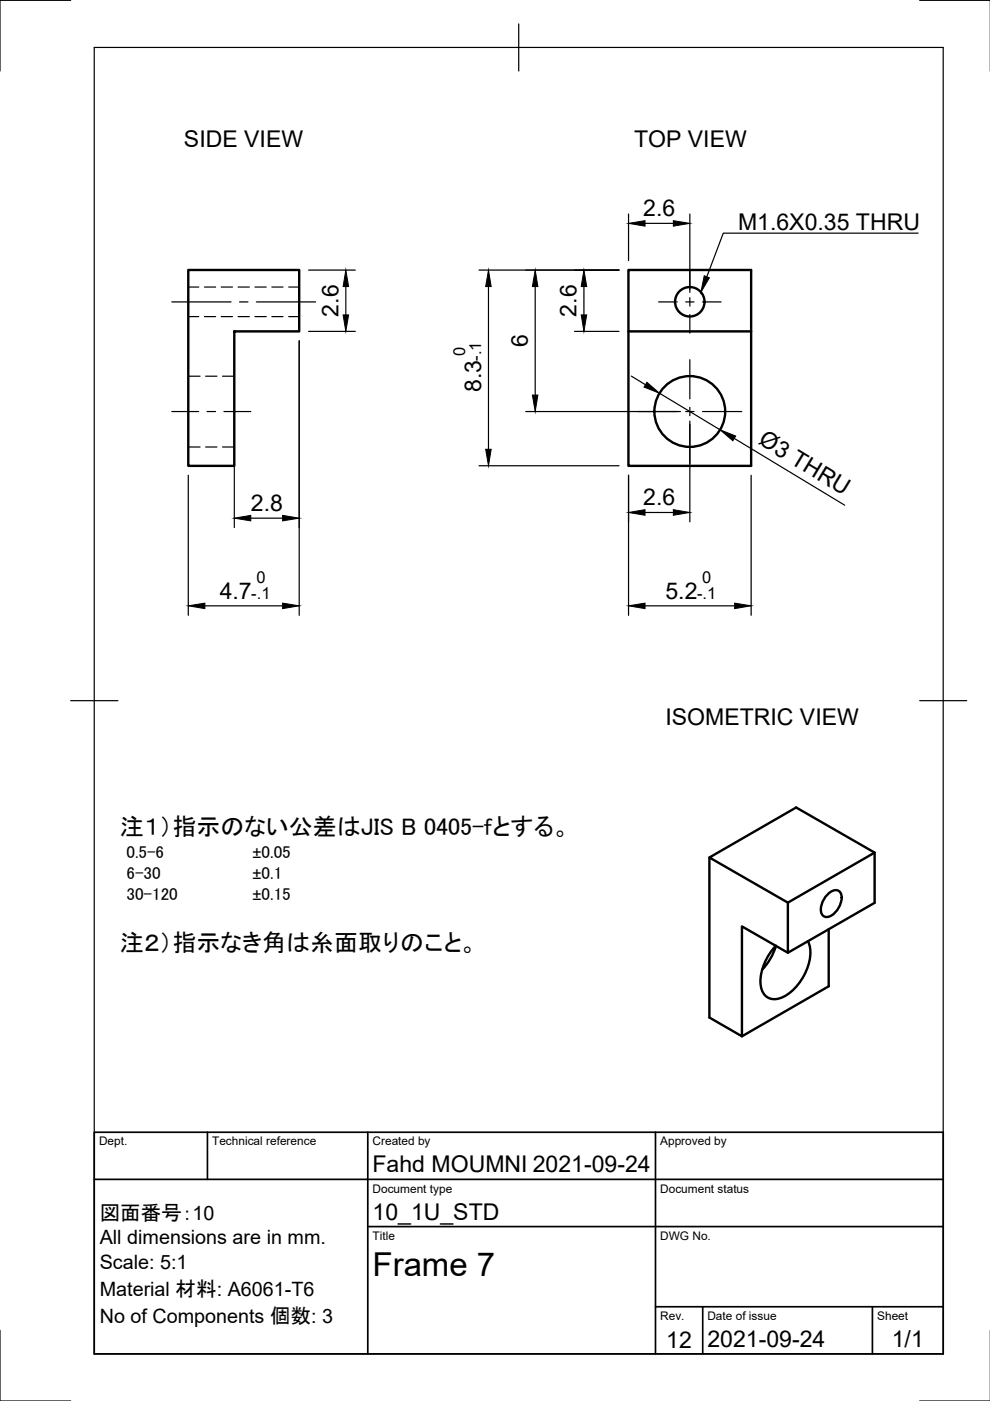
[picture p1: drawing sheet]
<svg xmlns="http://www.w3.org/2000/svg" width="210mm" height="297mm" viewBox="0 0 210 297" stroke-linecap="round" stroke-linejoin="round" font-family="sans-serif">
<!-- layer: Visible -->
<g fill="none" stroke="#000" stroke-width=".51">
<path d="M39.9 57.2h23.5v13.1h-13.7v28.5h-9.8zM133.2 70.3v28.5h26.1v-41.6h-26.1v13.1h26.1M150.4 181.8v33.9l6.9 4v-23.3l9.7 5.6M171.3 199.5a8 8 0 0 1-.9 7.4 9.3 9.3 0 0 1-5.7 4.9 2.87 2.87 0 0 1-3.4-2.8 11.2 11.2 0 0 1 3.2-8.5M175.3 189.8a2.39 2.39 0 0 1 2.5-.9 2.64 2.64 0 0 1 .2 3.3 3.5 3.5 0 0 1-2.9 2.2 1.55 1.55 0 0 1-1-2.2 5.2 5.2 0 0 1 1.2-2.4zM175.7 197v12.1l-18.4 10.6M185.4 180.8l-18.4 10.6v10.6l18.4-10.6v-10.6l-16.6-9.6-18.4 10.6 16.6 9.6M164.5 200.5a12.7 12.7 0 0 1-2.9 5.1"/>
<circle cx="146.3" cy="64" r="3.1"/>
<circle cx="146.3" cy="87.2" r="7.5"/>
</g>
<!-- layer: Hidden -->
<g fill="none" stroke="#000" stroke-width=".25">
<path d="M39.9 79.8h2.5M39.9 60.9h2.2M39.9 67.1h2.2M43.3 60.9h2.4M43.3 67.1h2.4M43.6 79.8h2.4M46.9 60.9h2.4M46.9 67.1h2.4M47.2 79.8h2.5M50.5 60.9h2.4M50.5 67.1h2.4M54.1 60.9h2.4"/>
<path d="M54.1 67.1h2.4M57.6 60.9h2.4M57.6 67.1h2.4M61.2 60.9h2.2M61.2 67.1h2.2M39.9 94.8h2.5M43.6 94.8h2.4M47.2 94.8h2.5"/>
</g>
<!-- layer: Border -->
<path d="M15 .1h-15v15M20 10.1h180v276.9h-180zM110 5.1v10M195 .1h15M15 148.6h10M195 148.6h10M0 282.1v14.9h15M195 297h15" fill="none" stroke="#000" stroke-width=".25"/>
<!-- layer: TitleBlock -->
<path d="M20 240.1h180v46.9h-180zM20 250h180M44 240.1v9.9M78 240.1v46.9M139 240.1v46.9M78 260.1h122M139 277.1h61M149 277.1v9.9M185 277.1v9.9" fill="none" stroke="#000" stroke-width=".36"/>
<!-- layer: Center Lines -->
<g fill="none" stroke="#000" stroke-width=".25">
<path d="M146.3 57.4v3.9M36.4 64h12.6M50.8 64h1.8M54.4 64h12.5M139.6 64h4M145.4 64h1.8M146.3 63.1v1.8M146.3 66.7v3.9M146.3 76.2v8.4M148.9 64h4M36.4 87.3h5.7M43.9 87.3h1.8"/>
<path d="M47.5 87.3h5.7M135.3 87.3h8.3M145.4 87.3h1.8M146.3 86.4v1.7M146.3 89.9v8.4M148.9 87.3h8.4"/>
</g>
<!-- layer: Dimensions -->
<g fill="none" stroke="#000" stroke-width=".25">
<path d="M65.4 57.3h9.9M101.6 57.3h29.7M133.3 45.4v9.9M136.8 47.4h6M146.3 45.4v16.6M49.7 72.2v39.7M63.4 72.2v58.3M65.4 70.3h9.9M73.3 60.8v6M103.6 60.8v34.5M113.5 60.8v23M121.8 70.3h9.5"/>
<path d="M123.8 60.8v6M133.9 79.7l2.9 1.9M101.6 98.7h29.7M111.5 87.3h32.8M139.8 83.4l12.9 7.7M146.3 89.3v21.3M155.7 92.9l23.4 14.2M39.9 100.8v29.7M53.2 109.9h6.7M133.3 100.8v29.7M136.8 108.7h6M159.3 100.8v29.7"/>
<path d="M43.4 128.4h16.5M136.8 128.4h19"/>
</g>
<g fill="#000" stroke="#000" stroke-width=".21">
<path d="M133.3 47.4l3.5-.6v1.1zM142.8 46.8l3.5 .6-3.5 .5zM73.3 57.3l.6 3.5h-1.2zM72.7 66.8h1.2l-.6 3.5zM103.6 57.3l.5 3.5h-1.1zM113.5 57.3l.5 3.5h-1.1zM123.8 57.3l.6 3.5h-1.2zM123.2 66.8h1.2l-.6 3.5zM103 95.3h1.1l-.5 3.4zM112.9 83.8h1.1l-.5 3.5zM137.2 81.1l2.6 2.3-3.3-1.3zM152.7 91.1l3.3 1.3-.6 1.1z"/>
<path d="M49.7 109.9l3.5-.6v1.1zM59.9 109.3l3.5 .6-3.5 .5zM133.3 108.7l3.5-.6v1.1zM142.8 108.1l3.5 .6-3.5 .5zM39.9 128.4l3.5-.5v1.1zM59.9 127.9l3.5 .5-3.5 .6zM133.3 128.4l3.5-.5v1.1zM155.8 127.9l3.5 .5-3.5 .6z"/>
</g>
<!-- layer: Annotations -->
<path d="M149.3 58.5l1.1 .4-1.8 3.1z" fill="#000" stroke="#000" stroke-width=".21"/>
<path d="M194.7 49.4h-41.3l-3.5 9.3" fill="none" stroke="#000" stroke-width=".25"/>
<text font-size="7" x="79" y="270.6">Frame 7</text>
<g font-size="5.1">
<text x="25.4" y="177.1">注１）指示のない公差はJIS B 0405-fとする。</text>
<text x="25.4" y="201.6">注２）指示なき角は糸面取りのこと。</text>
</g>
<g font-size="4.9">
<text x="39" y="31.1">SIDE VIEW</text>
<text x="134.4" y="31.1">TOP VIEW</text>
<text x="136.4" y="45.8">2.6</text>
<text x="156.5" y="48.7">M1.6X0.35 THRU</text>
<text x="71.8" y="67.1" transform="rotate(-90 71.8 67.1)">2.6</text>
<text x="122.3" y="67.1" transform="rotate(-90 122.3 67.1)">2.6</text>
<text x="111.9" y="73.6" transform="rotate(-90 111.9 73.6)">6</text>
<text x="102" y="83.2" transform="rotate(-90 102 83.2)">8.3</text>
<text x="160.6" y="94" transform="rotate(31 160.6 94)">Ø3 THRU</text>
<text x="136.4" y="107.1">2.6</text>
<text x="53.2" y="108.3">2.8</text>
<text x="46.6" y="126.9">4.7</text>
<text x="141.1" y="126.9">5.2</text>
<text x="141.1" y="153.7">ISOMETRIC VIEW</text>
<text x="79" y="248.5">Fahd MOUMNI 2021-09-24</text>
<text x="79" y="258.6">10_1U_STD</text>
<text x="141.3" y="285.7">12</text>
<text x="150" y="285.5">2021-09-24</text>
<text x="189.1" y="285.7">1/1</text>
</g>
<text font-size="4.4" x="21.1" y="258.7">図面番号：10</text>
<g font-size="4.2">
<text x="21.1" y="263.8">All dimensions are in mm.</text>
<text x="21.1" y="269.1">Scale: 5:1</text>
<text x="21.1" y="274.7">Material 材料: A6061-T6</text>
<text x="21.1" y="280.4">No of Components 個数: 3</text>
</g>
<g font-size="3.6">
<text x="26.8" y="181.9">0.5-6</text>
<text x="26.8" y="186.4">6-30</text>
<text x="26.8" y="190.9">30-120</text>
</g>
<g font-size="3.5">
<text x="98.7" y="75.4" transform="rotate(-90 98.7 75.4)">0</text>
<text x="102" y="76.5" transform="rotate(-90 102 76.5)">-.1</text>
<text x="54.4" y="123.6">0</text>
<text x="148.9" y="123.6">0</text>
<text x="53.3" y="126.9">-.1</text>
<text x="147.8" y="126.9">-.1</text>
<text x="53.6" y="181.9">±0.05</text>
<text x="53.6" y="186.4">±0.1</text>
<text x="53.6" y="190.9">±0.15</text>
</g>
<g font-size="2.5">
<text x="21" y="242.9">Dept.</text>
<text x="45" y="242.9">Technical reference</text>
<text x="79" y="242.9">Created by</text>
<text x="140" y="242.9">Approved by</text>
<text x="79" y="252.8">Document type</text>
<text x="140" y="252.8">Document status</text>
<text x="79" y="262.9">Title</text>
<text x="140" y="262.9">DWG No.</text>
<text x="140" y="279.9">Rev.</text>
<text x="150" y="279.9">Date of issue</text>
<text x="186" y="279.9">Sheet</text>
</g>
</svg>
